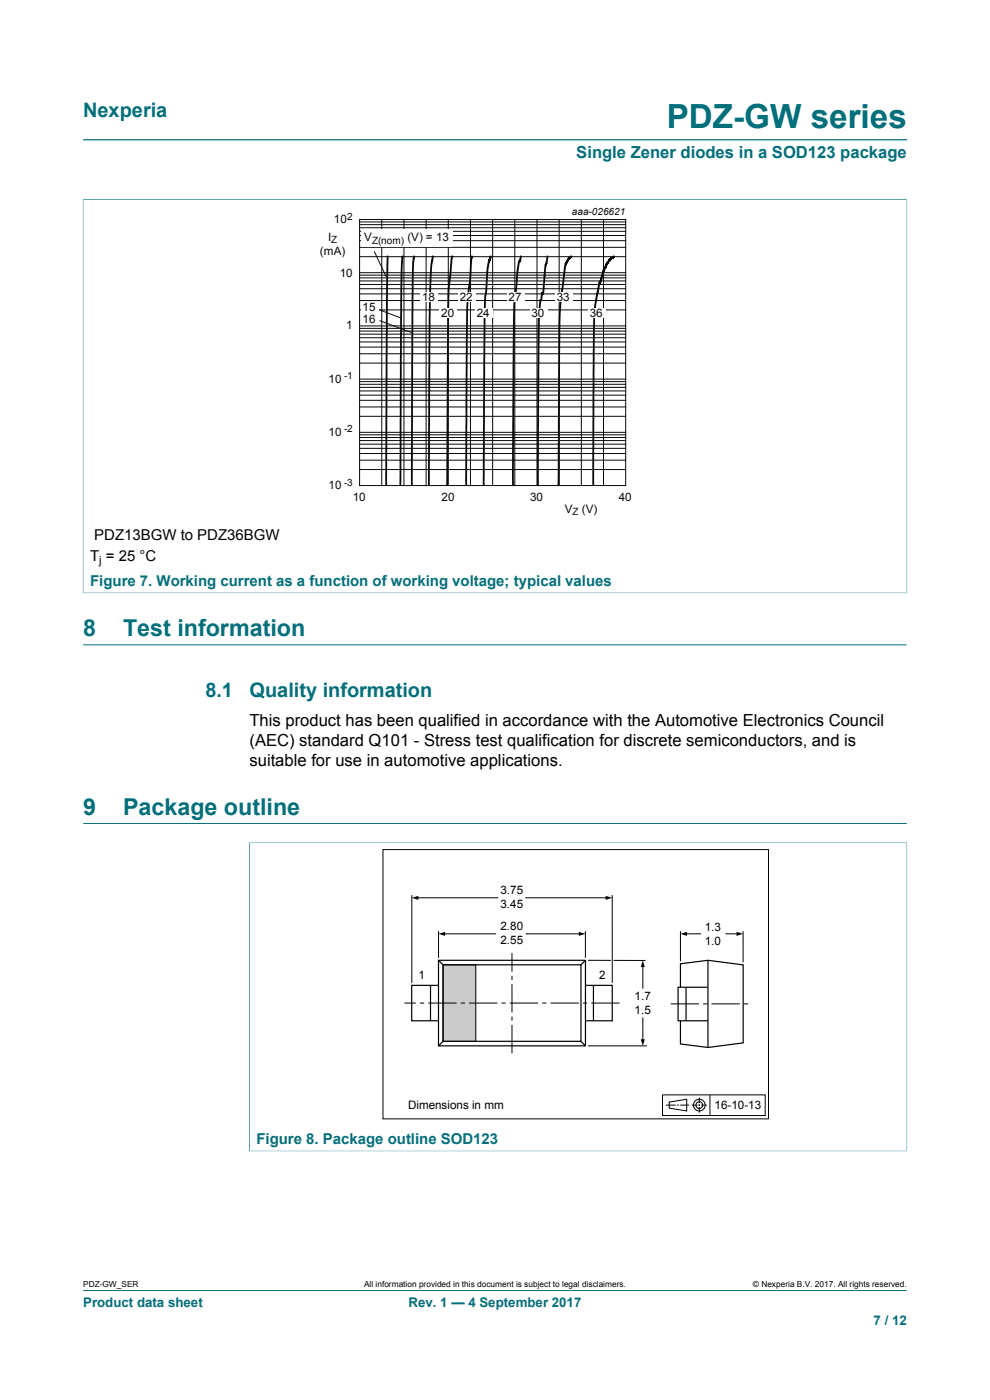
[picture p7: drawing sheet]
<svg xmlns="http://www.w3.org/2000/svg" width="210mm" height="297mm" viewBox="0 0 210 297" stroke-linecap="round" stroke-linejoin="round" font-family="sans-serif">
<path d="M17.6 29.7h174.8M17.6 42.3h174.8M17.6 42.3v83.6M192.4 42.3v83.6M17.6 125.8h174.8M17.6 273.8h174.8" fill="none" stroke="#036f7b" stroke-width=".21"/>
<path d="M63.6 43.7h81.8v66.4h-81.8z" fill="none" stroke="#fefefe" stroke-width=".21"/>
<g fill="none" stroke="#090909" stroke-width=".21">
<path d="M76.3 46.6h56.4v56.4h-56.4zM76.3 59.6h56.4M76.3 58.9h56.4M76.3 58.4h56.4M76.3 57.9h56.4M76.3 54.5h56.4M76.3 52.5h56.4M76.3 51.1h56.4M76.3 50h56.4M76.3 49.1h56.4M76.3 48.3h56.4M76.3 47.7h56.4"/>
<path d="M76.3 47.1h56.4M81 46.6v56.4M85.7 46.6v56.4M90.4 46.6v56.4M95.1 46.6v56.4M99.8 46.6v56.4M104.5 46.6v56.4M109.2 46.6v56.4M113.9 46.6v56.4M118.6 46.6v56.4M123.3 46.6v56.4M128 46.6v56.4"/>
<path d="M76.3 77h56.4M76.3 75h56.4M76.3 73.6h56.4M76.3 72.5h56.4M76.3 71.6h56.4M76.3 70.9h56.4M76.3 70.2h56.4M76.3 69.7h56.4M76.3 69.1h56.4M76.3 65.7h56.4M76.3 63.8h56.4M76.3 62.3h56.4"/>
<path d="M76.3 61.3h56.4M76.3 60.4h56.4M76.3 99.6h56.4M76.3 97.6h56.4M76.3 96.2h56.4M76.3 95.1h56.4M76.3 94.2h56.4M76.3 93.5h56.4M76.3 92.8h56.4M76.3 92.2h56.4M76.3 91.7h56.4M76.3 88.3h56.4"/>
<path d="M76.3 86.3h56.4M76.3 84.9h56.4M76.3 83.8h56.4M76.3 82.9h56.4M76.3 82.2h56.4M76.3 81.5h56.4M76.3 80.9h56.4M76.3 80.4h56.4"/>
</g>
<path d="M82.2 54.4l-.3 48.5M85.4 54.4l-.3 6.8-.2 41.6M87.9 54.4l-.3 1.4-.1 4.5-.1 42.5M91.8 54.4l-.4 2.7-.2 7-.2 38.8M96 54.4l-.2 .8-.6 5.7-.1 2.5-.3 39.4M100.1 54.4l-.2 1.2-.2 4-.5 3.4-.1 2.8-.2 37M104.1 54.4l-.7 2.6-.5 7.2-.3 38.6M110.5 54.4l-.2 .9-.3 .4-.2 1.8-.3 3.9-.4 2.8-.3 38.6M116.1 54.4l-.5 2.5-.4 5-.1 .4-.1-.1-.2 1.3-.2 .4-.3 3-.2 35.9M121.2 54.4l-.6 .5-.7 1.5-1.1 9.3-.3 37.1M130.2 54.4l-.9 .8-1.2 2.1-1.1 3.2-.9 5.5-.2 8.8-.1 28" fill="none" stroke="#090909" stroke-width=".38"/>
<g fill="#fefefe">
<path d="M76.6 48.6h19.4v3.7h-19.4z"/>
<path d="M89.2 62h3.7v2.1h-3.7z"/>
<path d="M93.3 65.4h3.7v2.1h-3.7z"/>
<path d="M97.2 62h3.7v2.1h-3.7z"/>
<path d="M100.8 65.4h3.7v2.1h-3.7z"/>
<path d="M107.6 62h3.7v2.1h-3.7z"/>
<path d="M112.4 65.4h3.7v2.1h-3.7z"/>
<path d="M117.8 62h3.7v2.1h-3.7z"/>
<path d="M124.8 65.4h3.7v2.1h-3.7z"/>
</g>
<path d="M79.4 53.3l2.5 5.4M80.5 65.8l4.5 1.6" fill="none" stroke="#090909" stroke-width=".21"/>
<g fill="#fefefe">
<path d="M76.6 64.1h3.7v2.1h-3.7z"/>
<path d="M76.6 66.8h3.7v2.1h-3.7z"/>
</g>
<path d="M80.5 68l6.8 2.6" fill="none" stroke="#090909" stroke-width=".21"/>
<path d="M17.6 136.8h174.8M17.6 174.7h174.8M52.8 178.8h139.6M52.9 178.7v65.5M192.4 178.7v65.5M52.8 244.2h139.6" fill="none" stroke="#036f7b" stroke-width=".21"/>
<g fill="none" stroke="#000" stroke-width=".21">
<path d="M81.2 180.2h81.8v57.2h-81.8zM140.5 232.3h21.8v4.4h-21.8zM141.2 234.4h2.1M142 233.8l3.7-.6v2.5l-3.7-.6zM143.6 234.4h.4M144.3 234.4h1.9M146.7 234.4h1.2M148.2 234.4h.3M148.3 232.8v1.2M148.3 234.3v.3M148.3 234.8v1.2M148.7 234.4h1.2"/>
<path d="M150.6 232.3v4.4"/>
<circle cx="148.3" cy="234.4" r=".71"/>
<circle cx="148.3" cy="234.4" r="1.24"/>
</g>
<path d="M94 204.7h6.9v16.2h-6.9z" fill="#cbcbcb"/>
<g fill="none" stroke="#000" stroke-width=".21">
<path d="M87.4 189.9v18.6M88.5 190.5h17.1M93 197.5v5.7M94.1 198.1h11M111.5 190.5h17.2M111.6 198.1h11.5M124.2 197.5v5.7M129.9 189.9v18.6M144.3 197.5v6.4M145.4 198.1h3.2M154 198.1h2.5M157.6 197.5v6.7"/>
<path d="M85.8 212.8h2.4M89.1 212.8h.9M90.9 212.8h6M94 204.7h6.9v16.2h-6.9zM97.7 212.8h.9M99.5 212.8h6M106.4 212.8h.9M108.1 212.8h6M108.6 202.2v3.9M108.6 207v.9M108.6 208.8v6M108.6 215.7v.8"/>
<path d="M108.6 217.4v6M115 212.8h.9M116.8 212.8h6M123.7 212.8h.8M124.7 203.7h4.9M125.4 212.8h6M130.2 203.7l6.7 .1M136.4 204.9v4.7M136.4 215.9v4.9M142.3 213h6M149.2 213h.8M150.9 213h6"/>
<path d="M157.8 213h.9M124.7 221.9h12.5"/>
</g>
<path d="M87.3 190.5l1.4-.5v.9zM93 198.1l1.4-.4v.8zM122.8 197.7l1.4 .4-1.4 .4zM128.5 190l1.4 .5-1.4 .4zM144.3 198.1l1.4-.4v.8zM156.2 197.7l1.4 .4-1.4 .4zM136.4 203.7l.4 1.5h-.9zM135.9 220.5h.9l-.4 1.4z" fill="#000"/>
<g fill="none" stroke="#000" stroke-width=".25">
<path d="M91.3 209v7.6M93 203.7h31.2v18.2h-31.2zM93 209h-5.7v7.6h5.7M93 203.7l1 1M94 204.7h29.2v16.2h-29.2zM124.2 209h5.7v7.6h-5.7M124.2 203.7l-1 1M125.9 209v7.6M144.3 209.4v-4.9l5.9-.8 7.4 1v16.5l-7.4 1-5.9-.7v-4.9M145.5 209.4v7.2M150.1 209.4h-6.3v7.2h6.4M150.2 203.7v18.5"/>
<path d="M94 220.9l-1 1M123.2 220.9l1 1"/>
</g>
<text font-size="7.1" fill="#036f7b" x="141.4" y="27.2">PDZ-GW series</text>
<g font-size="4.9" fill="#036f7b">
<text x="17.6" y="135">8</text>
<text x="26.1" y="135">Test information</text>
<text x="17.6" y="172.9">9</text>
<text x="26.1" y="172.9">Package outline</text>
</g>
<g font-size="4.2" fill="#036f7b">
<text x="17.6" y="24.8">Nexperia</text>
<text x="43.6" y="147.9">8.1</text>
<text x="52.9" y="147.9">Quality information</text>
</g>
<text font-size="3.5" fill="#036f7b" x="122.2" y="33.5">Single Zener diodes in a SOD123 package</text>
<g font-size="3.5">
<text x="52.9" y="154">This product has been qualified in accordance with the Automotive Electronics Council</text>
<text x="52.9" y="158.3">(AEC) standard Q101 - Stress test qualification for discrete semiconductors, and is</text>
<text x="52.9" y="162.5">suitable for use in automotive applications.</text>
</g>
<g font-size="3.2">
<text x="19.1" y="119.1">T = 25 °C</text>
<text x="20" y="114.6">PDZ13BGW to PDZ36BGW</text>
</g>
<g font-size="3.2" fill="#036f7b">
<text x="19.1" y="124.3">Figure 7. Working current as a function of working voltage; typical values</text>
<text x="54.4" y="242.7">Figure 8. Package outline SOD123</text>
</g>
<g font-size="2.8" fill="#036f7b">
<text x="17.6" y="277.3">Product data sheet</text>
<text x="86.7" y="277.3">Rev. 1 — 4 September 2017</text>
<text x="185.3" y="281">7 / 12</text>
</g>
<g font-size="2.5" fill="#090909">
<text x="70.8" y="47.4">10</text>
<text x="69.6" y="51.1">I</text>
<text x="77.3" y="51.2">V</text>
<text x="86.4" y="51.2">(V) = 13</text>
<text x="67.9" y="54.1">(mA)</text>
<text x="72.1" y="58.7">10</text>
<text x="76.9" y="66">15</text>
<text x="89.6" y="63.9">1</text>
<text x="90.9" y="63.9">8</text>
<text x="97.5" y="63.9">22</text>
<text x="107.9" y="63.9">2</text>
<text x="109.3" y="63.9">7</text>
<text x="118.1" y="63.9">33</text>
<text x="73.5" y="69.9">1</text>
<text x="76.9" y="68.6">16</text>
<text x="93.6" y="67.2">20</text>
<text x="101.1" y="67.2">24</text>
<text x="112.8" y="67.2">3</text>
<text x="114.1" y="67.2">0</text>
<text x="125.1" y="67.2">36</text>
<text x="69.7" y="81.2">10</text>
<text x="69.7" y="92.5">10</text>
<text x="69.7" y="103.8">10</text>
<text x="74.8" y="106.3">10</text>
<text x="93.6" y="106.3">20</text>
<text x="112.4" y="106.3">30</text>
<text x="131.3" y="106.3">40</text>
<text x="119.8" y="108.9">V</text>
<text x="123.4" y="108.9">(V)</text>
</g>
<g font-size="2.5">
<text x="106.2" y="189.8">3.75</text>
<text x="106.2" y="192.7">3.45</text>
<text x="106.2" y="197.4">2.80</text>
<text x="149.5" y="197.4">1.3</text>
<text x="106.2" y="200.4">2.55</text>
<text x="149.5" y="200.4">1.0</text>
<text x="88.8" y="207.7">1</text>
<text x="127.1" y="207.7">2</text>
<text x="134.6" y="212">1.7</text>
<text x="134.6" y="215">1.5</text>
<text x="86.5" y="235.3">Dimensions in mm</text>
<text x="151.6" y="235.3">16-10-13</text>
</g>
<text font-size="2.4" x="21.1" y="119.7">j</text>
<g font-size="2.1" fill="#090909">
<text x="73.6" y="46.6">2</text>
<text x="121.3" y="45.7">aaa-026621</text>
<text x="70.3" y="51.6">Z</text>
<text x="78.9" y="51.7">Z(nom)</text>
<text x="73" y="80.5">-1</text>
<text x="73" y="91.7">-2</text>
<text x="73" y="103">-3</text>
<text x="121.5" y="109.3">Z</text>
</g>
<g font-size="1.8">
<text x="17.6" y="273.1">PDZ-GW_SER</text>
<text x="77.2" y="273.1">All information provided in this document is subject to legal disclaimers.</text>
<text x="159.7" y="273.1">© Nexperia B.V. 2017. All rights reserved.</text>
</g>
</svg>
